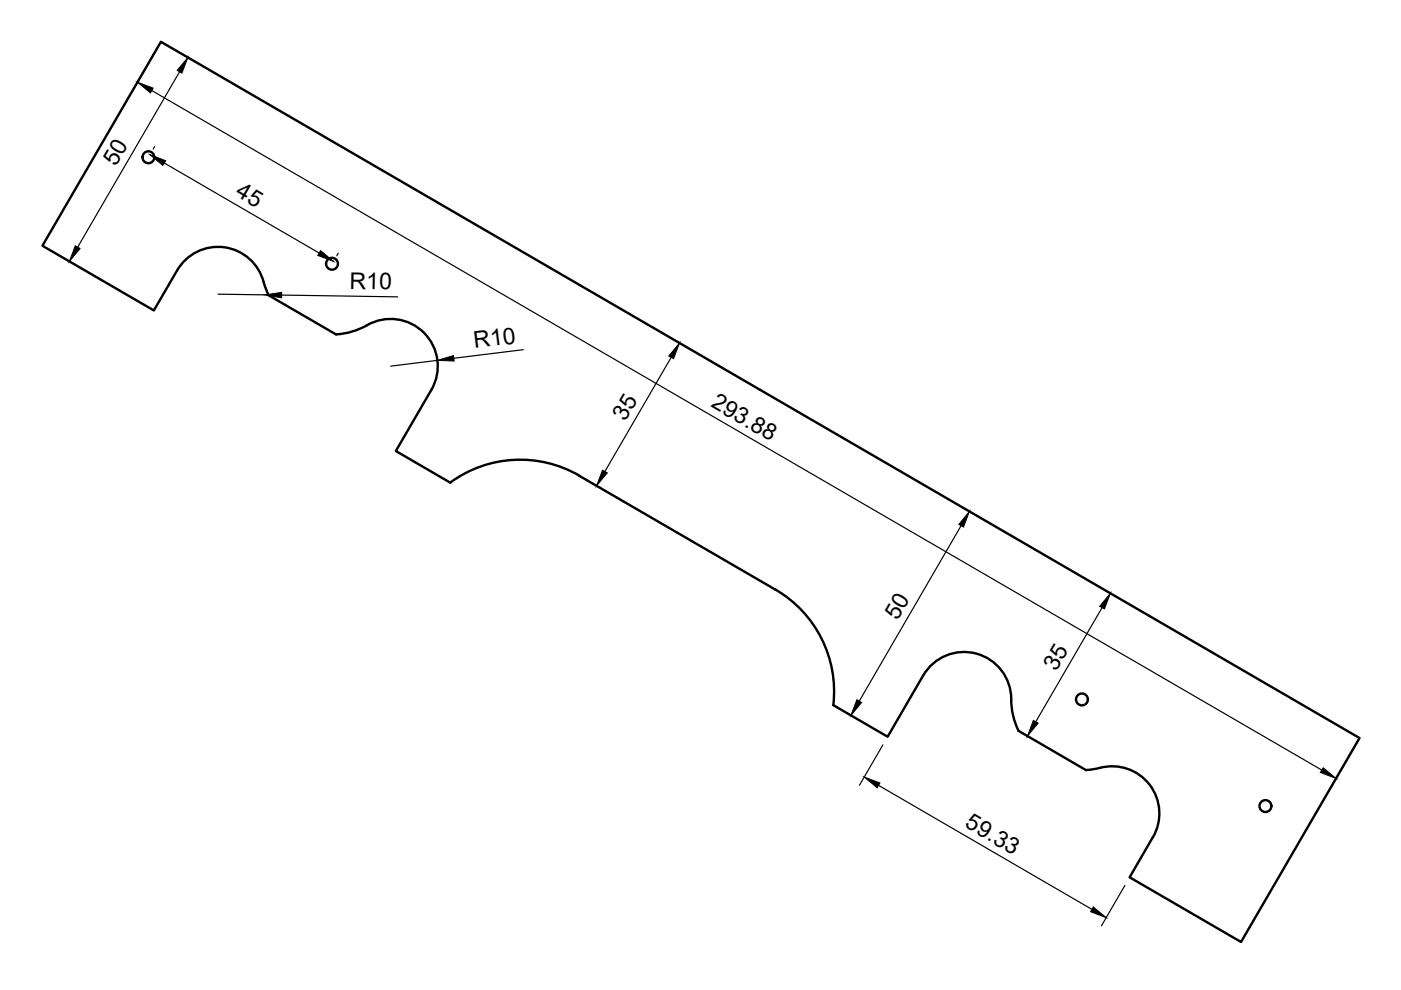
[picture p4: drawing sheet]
<svg xmlns="http://www.w3.org/2000/svg" width="297mm" height="210mm" viewBox="0 0 297 210" stroke-linecap="round" stroke-linejoin="round" font-family="sans-serif">
<!-- layer: Visible -->
<g fill="none" stroke="#000" stroke-width=".51">
<path d="M37.5 57.3l-4.9 8.5-23.6-13.7 25.1-43.2 254.1 147.6-25.1 43.2-23.6-13.7 4.9-8.5a10.1 10.1 0 0 0-1-11.5 10.1 10.1 0 0 0-11.1-3l-2 .3M37.6 57.3a10 10 0 0 1 9.9-4.9 10 10 0 0 1 8.4 7.4M55.9 59.8l1 2.8M56.9 62.6l14.4 8.3a15 15 0 0 0 6.6-2M77.8 68.9a10 10 0 0 1 12.1 1.7 10 10 0 0 1 1.6 12l-7.6 13 11.6 6.7M95.5 102.3a25 25 0 0 1 27.3-1.5l41.6 24.2M164.4 125a25 25 0 0 1 12.3 24.5l11.5 6.7 7.5-13a10 10 0 0 1 11.7-4.5 10 10 0 0 1 7 10.4l.6 3.4 .9 2.4 14.4 8.4"/>
<circle cx="31.5" cy="33.3" r="1.26"/>
<circle cx="70.4" cy="55.9" r="1.26"/>
<circle cx="229.4" cy="148.3" r="1.26"/>
<circle cx="268.3" cy="170.9" r="1.26"/>
</g>
<!-- layer: Dimensions -->
<g fill="none" stroke="#000" stroke-width=".25">
<path d="M32.2 19.2l248 144.1M33.1 10.6l-4.9 8.6M35.9 9.9l5.7 3.3M38.1 15.2l-21.6 37.2M32.8 31.1l-.3 .5M34.8 34.6l32.9 19.1M10.8 53.1l5.6 3.3M71.7 53.7l-.3 .5M46.2 62.4l10 .1M59.7 62.6l24.6 .3M92.8 76.4l-10 1.2M111 74.1l-14.8 1.9"/>
<path d="M142.3 75.8l-14.1 24.2M142.3 71.7l17.1 10M124.8 102l17.1 9.9M203.8 111.5l-21.6 37.1M233.7 128.8l-14.1 24.2M187.2 157.9l-5 8.6M287.2 158.2l-4.9 8.6M186.3 166.5l45.2 26.3M238.5 187.7l-5 8.6"/>
</g>
<g fill="#000" stroke="#000" stroke-width=".21">
<path d="M29.1 17.4l3.4 1.3-.6 1zM39.8 12.2l-1.2 3.3-1-.6zM31.8 32.8l3.3 1.3-.6 1zM16 52.1l1 .6-2.3 2.7zM68 53.1l2.7 2.3-3.3-1.2zM56.2 62.5l3.5-.5v1.2zM92.8 76.4l3.4-1 .1 1.2zM144.1 72.7l-1.3 3.3-1-.5zM127.7 99.7l1.1 .6-2.3 2.7zM205.5 108.5l-1.2 3.3-1-.6zM235.4 125.8l-1.2 3.3-1-.6zM181.7 148.4l1 .5-2.3 2.8z"/>
<path d="M219.1 152.8l1 .5-2.3 2.8zM183.2 164.8l3.4 1.2-.6 1zM280.5 162.8l2.8 2.3-3.3-1.3zM231.8 192.3l2.7 2.3-3.3-1.3z"/>
</g>
<g font-size="4.9">
<text x="24.6" y="35.4" transform="rotate(-60 24.6 35.4)">50</text>
<text x="49.7" y="41.4" transform="rotate(30 49.7 41.4)">45</text>
<text x="74.1" y="61.2" transform="rotate(1 74.1 61.2)">R10</text>
<text x="100.6" y="73.8" transform="rotate(-7 100.6 73.8)">R10</text>
<text x="132.6" y="89.4" transform="rotate(-60 132.6 89.4)">35</text>
<text x="150.6" y="86.1" transform="rotate(30 150.6 86.1)">293.88</text>
<text x="190.3" y="131.6" transform="rotate(-60 190.3 131.6)">50</text>
<text x="223.9" y="142.5" transform="rotate(-60 223.9 142.5)">35</text>
<text x="204.4" y="175.2" transform="rotate(30 204.4 175.2)">59.33</text>
</g>
</svg>
